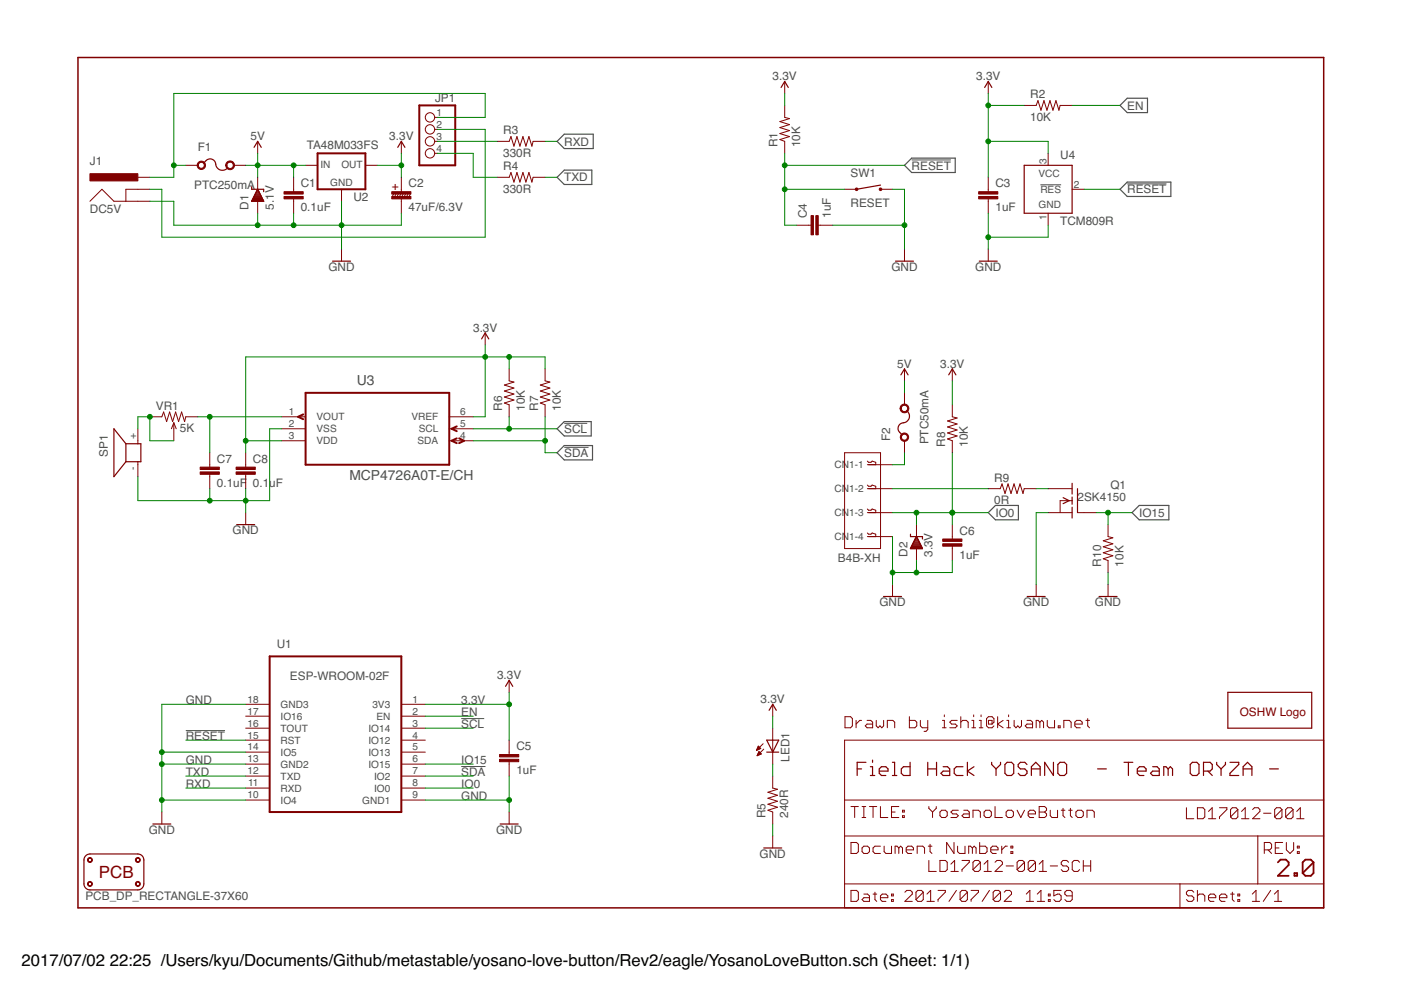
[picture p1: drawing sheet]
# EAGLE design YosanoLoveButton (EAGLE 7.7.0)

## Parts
C1  0.1uF  C5/2.5  [C5B2.5]
C2  47uF/6.3V  C-PR-2,0X5  [E2,0-5]
C3  1uF  C5/2.5  [C5B2.5]
C4  1uF  C5/2.5  [C5B2.5]
C5  1uF  C5/2.5  [C5B2.5]
C6  1uF  C5/2.5  [C5B2.5]
C7  0.1uF  C5/2.5  [C5B2.5]
C8  0.1uF  C5/2.5  [C5B2.5]
CN1  B4B-XH  04-JST-B4B-XH-A  [B4B-XH]
D1  5.1V  ZENER-DIODEZD-5LD  [ZDIO-5-LD]
D2  3.3V  ZENER-DIODEZD-5LD  [ZDIO-5-LD]
F1  PTC250mA  PTCPTH  [PTC-PTH]
F2  PTC50mA  PTCPTH  [PTC-PTH]
GOLD_ORB_SM1  OSHWLOGOLOGO5MM  [OSHW_5MM]
J1  DC5V  POWER_JACK  [POWER_JACK_PTH]
JP1  PINHD-1X4  [1X04]
LED1  LED3MM  [LED3MM]
PCB1  PCB_DP_RECTANGLE-37X60  [DP6037_V1]
Q1  2SK4150  [TO92]
R1  10K  R-US_0204/5  [0204/5]
R2  10K  R-US_0204/5  [0204/5]
R3  330R  R-US_0204/5  [0204/5]
R4  330R  R-US_0204/5  [0204/5]
R5  240R  R-US_0204/5  [0204/5]
R6  10K  R-US_0204/5  [0204/5]
R7  10K  R-US_0204/5  [0204/5]
R8  10K  R-US_0204/5  [0204/5]
R9  0R  R-US_0204/5  [0204/5]
R10  10K  R-US_0204/5  [0204/5]
SP1  PKM13EPYH4000  [PKM13EPYH4000]
SW1  RESET  TVBP06  [TVBP06]
U1  ESP-WROOM-02F  [FRONT-FACE]
U2  TA48M033FS  [HSIP3]
U3  MCP4726A0T-E/CH  [SOT95P270X145-6N]
U4  TCM809R  TCM809  [SOT23B-3]
VR1  5K  3362P  [3362P]

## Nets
3.3V [pwr]: C2.+ C3.1 C5.1 C8.1 LED1.A R1.2 R2.1 R6.2 R7.2 R8.2 U1.1(3V3) U2.P$2(OUT) U3.3(VDD) U3.6(VREF) U4.3(VCC)
5V [pwr]: C1.1 D1.C F1.2 F2.2 U2.P$1(IN)
!RESET: C4.1 R1.1 SW1.1 U1.15(RST) U4.2(!RES)
!SCL: R6.1 U1.3(IO14) U3.5(SCL)
!SDA: R7.1 U1.7(IO2) U3.4(SDA)
EN: R2.2 U1.2(EN)
GND [gnd]: C1.2 C2.- C3.2 C4.2 C5.2 C6.2 C7.2 C8.2 CN1.P$4 D1.A D2.A J1.GND Q1.1(S) R5.1 R10.1 SP1.- SW1.2 U1.9(GND1) U1.10(IO4) U1.13(GND2) U1.14(IO5) U1.18(GND3) U2.P$3(GND) U3.2(VSS) U4.1(GND)
IO0: C6.1 CN1.P$3 D2.C R8.1 U1.8(IO0)
IO15: Q1.2(G) R10.2 U1.6(IO15)
N$1 [pwr]: F1.1 J1.PWR JP1.1
N$2: LED1.K(C) R5.2
N$3: JP1.4 R4.1
N$4: C7.1 U3.1(VOUT) VR1.3
N$5: JP1.3 R3.1
N$6: SP1.+ VR1.1 VR1.2
N$14 [gnd]: J1.GNDBREAK JP1.2
N$15: Q1.3(D) R9.2
N$18 [pwr]: CN1.P$1 F2.1
N$19: CN1.P$2 R9.1
RXD: R3.2 U1.11(RXD)
TXD: R4.2 U1.12(TXD)
Unconnected: U1.4(IO12) U1.5(IO13) U1.16(TOUT) U1.17(IO16)

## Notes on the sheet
- Drawn by ishii@kiwamu.net
- Field Hack YOSANO  - Team ORYZA -
- LD17012-001
- LD17012-001-SCH
- 2.0

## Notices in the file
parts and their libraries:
SparkFun-PowerSymbols: Licensing: Creative Commons ShareAlike 4.0 International - https://creativecommons.org/licenses/by-sa/4.0
